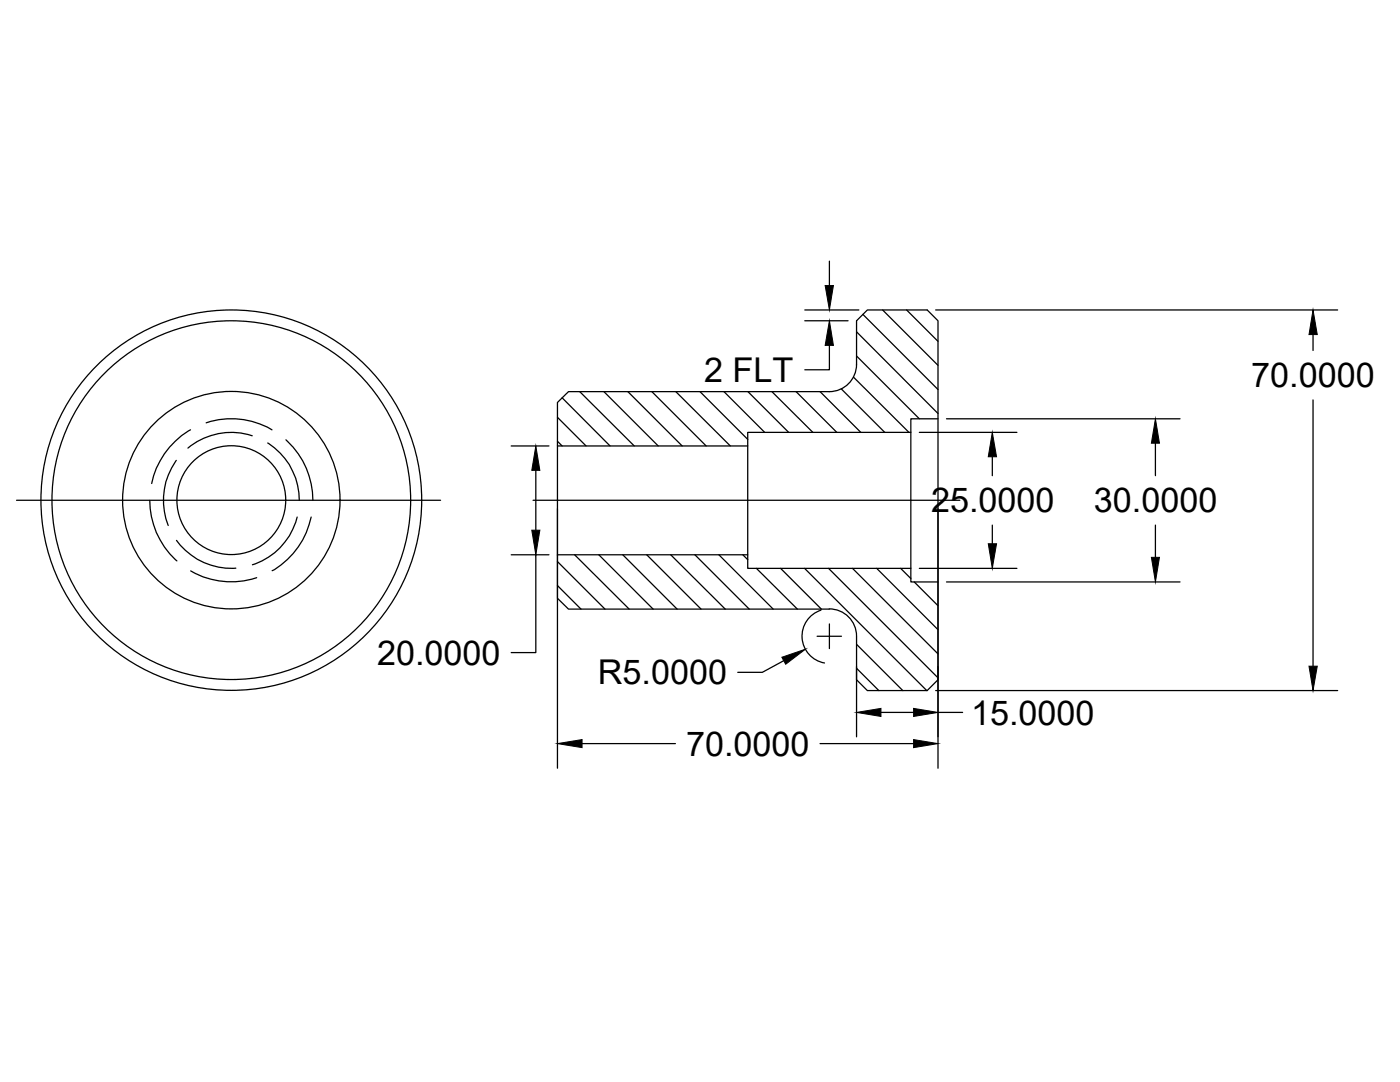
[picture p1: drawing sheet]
<svg xmlns="http://www.w3.org/2000/svg" width="279mm" height="216mm" viewBox="0 0 279 216" stroke-linecap="round" stroke-linejoin="round" font-family="sans-serif">
<!-- layer: 0 -->
<g fill="none" stroke="#000" stroke-width=".25">
<path d="M165.5 52.1v4.9M112.2 79.4l9.6 9.6M115.7 78.1l10.9 10.9M120.5 78.1l10.9 10.9M125.3 78.1l10.8 10.9M130.1 78.1l10.8 10.9M134.9 78.1l10.9 10.9M139.7 78.1l9.5 9.6M144.5 78.1l8.1 8.2M149.3 78.1l8.1 8.2M154.1 78.1l8.1 8.2M158.9 78.1l8.1 8.2"/>
<path d="M160.6 61.8h10.8M160.6 64h8.6M163.7 78.1l8.1 8.2M165.5 78.1h-52l-2.2 2.2v39.1l2.2 2.1h52M165.5 68.9v4.9h-4.9M167.9 77.6l8.7 8.7M170.3 75.2l11.1 11.1M170.9 72.7v-8.7l2.2-2.2h11.9l2.2 2.2v71.6l-2.2 2.2h-11.9l-2.2-2.2M170.9 71l12.6 12.6M170.9 66.2l16.3 16.3M170.9 72.7a5.4 5.4 0 0 1-5.4 5.4M172.2 62.7l15 15"/>
<path d="M176.1 61.8l11.1 11.1M180.9 61.8l6.3 6.3M186.7 61.8h80.3M262 66.8v3.1M262 79.8v53.1M3.3 99.8h84.6M29.9 99.9a16.1 16.1 0 0 0 5.4 12M35.2 91.9a13.8 13.8 0 0 0-1.6 13M38 85.8a16.1 16.1 0 0 0-7.7 10.7M41.1 84.4a15.8 15.8 0 0 1 13.2 1.4M50.3 87a13.5 13.5 0 0 0-12.8 2.4M53.4 88.4a13.3 13.3 0 0 1 6.3 11.4"/>
<path d="M57.1 87.8a16.2 16.2 0 0 1 5.3 12M102 89h7.6M106.4 99.8h85.2M106.9 93.9v11.9M111.3 88.1l.9 .9M111.3 83.3l5.7 5.7M111.3 89h37.9M181.8 86.3h-32.6v27.1h32.6M183.5 86.3h19.4M187.2 83.6h-5.4v32.5h5.4M188.9 83.6h46.6M198 91.1v3.8"/>
<path d="M230.6 88.4v6.5M35.2 107.8a13.5 13.5 0 0 0 11.9 5.6M38.1 113.9a16.1 16.1 0 0 0 13.1 1.4M59.3 103.2a13.4 13.4 0 0 1-8.9 9.5M62.1 103.2a16.1 16.1 0 0 1-7.8 10.7M102 110.7h7.6M106.9 110.7v19.5h-4.9M111.3 116.8l4.7 4.7M111.3 112.1l9.4 9.4M111.3 110.7h37.9M111.3 101.5v51.8M114.7 110.7l10.9 10.8"/>
<path d="M119.5 110.7l10.8 10.8M124.3 110.7l10.8 10.8M129.1 110.7l10.8 10.8M133.9 110.7l10.8 10.8M138.7 110.7l10.8 10.8M143.5 110.7l10.8 10.8M148.3 110.7l.9 1M151 113.4l8.1 8.1M155.8 113.4l8.1 8.1M160.6 113.4l24.4 24.4M165.4 113.4l21.8 21.9M170.1 113.4l17.1 17.1"/>
<path d="M175 113.4l12.2 12.2M179.7 113.4l2.1 2M182.5 116.1l4.7 4.8M183.5 113.4h19.4M187.2 101.5v51.8M188.9 116.1h46.6M198 104.8v3.7M230.6 104.8v6.4M156.4 131.8l-4.3 2.4h-4.9M163.1 127h4.8M163.8 121.8a5.4 5.4 0 0 0-3.7 5.5 5.4 5.4 0 0 0 4.4 5M165.5 121.5a5.4 5.4 0 0 1 5.4 5.4"/>
<path d="M165.5 124.5v4.9M170.9 133.4l4.5 4.4M170.9 128.6l9.3 9.2M170.9 127v20M186.7 137.8h80.3M116.2 148.4h18.6M163.7 148.4h18.6M175.8 142.2h6.5M187.2 142.2h4.9"/>
<circle cx="46.2" cy="99.8" r="35.8"/>
<circle cx="46.2" cy="99.8" r="21.7"/>
<circle cx="46.2" cy="99.8" r="10.9"/>
<circle cx="46.2" cy="99.8" r="38"/>
</g>
<g fill="#000" stroke="#000" stroke-width=".2">
<path d="M164.7 57h1.6l-.8 4.8zM165.5 64l.8 4.9h-1.6zM262 61.8l.9 5h-1.7zM106.9 89l.8 4.9h-1.6zM198 86.3l.9 4.8h-1.7zM230.6 83.6l.8 4.8h-1.6zM106.1 105.8h1.6l-.8 4.9zM197.2 108.5h1.7l-.9 4.9zM229.8 111.2h1.6l-.8 4.9zM156 131.1l4.7-1.6-3.9 3zM261.2 132.9h1.7l-.9 4.9zM111.3 148.4l4.9-.8v1.6z"/>
<path d="M170.9 142.2l4.9-.8v1.6zM182.3 147.6l4.9 .8-4.9 .8zM182.3 141.4l4.9 .8-4.9 .8z"/>
</g>
<g font-size="6.8">
<text x="140.5" y="76.2">2 FLT</text>
<text x="249.7" y="77.3">70.0000</text>
<text x="185.8" y="102.2">25.0000</text>
<text x="218.3" y="102.2">30.0000</text>
<text x="75.3" y="132.6">20.0000</text>
<text x="119.3" y="136.6">R5.0000</text>
<text x="193.8" y="144.6">15.0000</text>
<text x="136.9" y="150.8">70.0000</text>
</g>
</svg>
